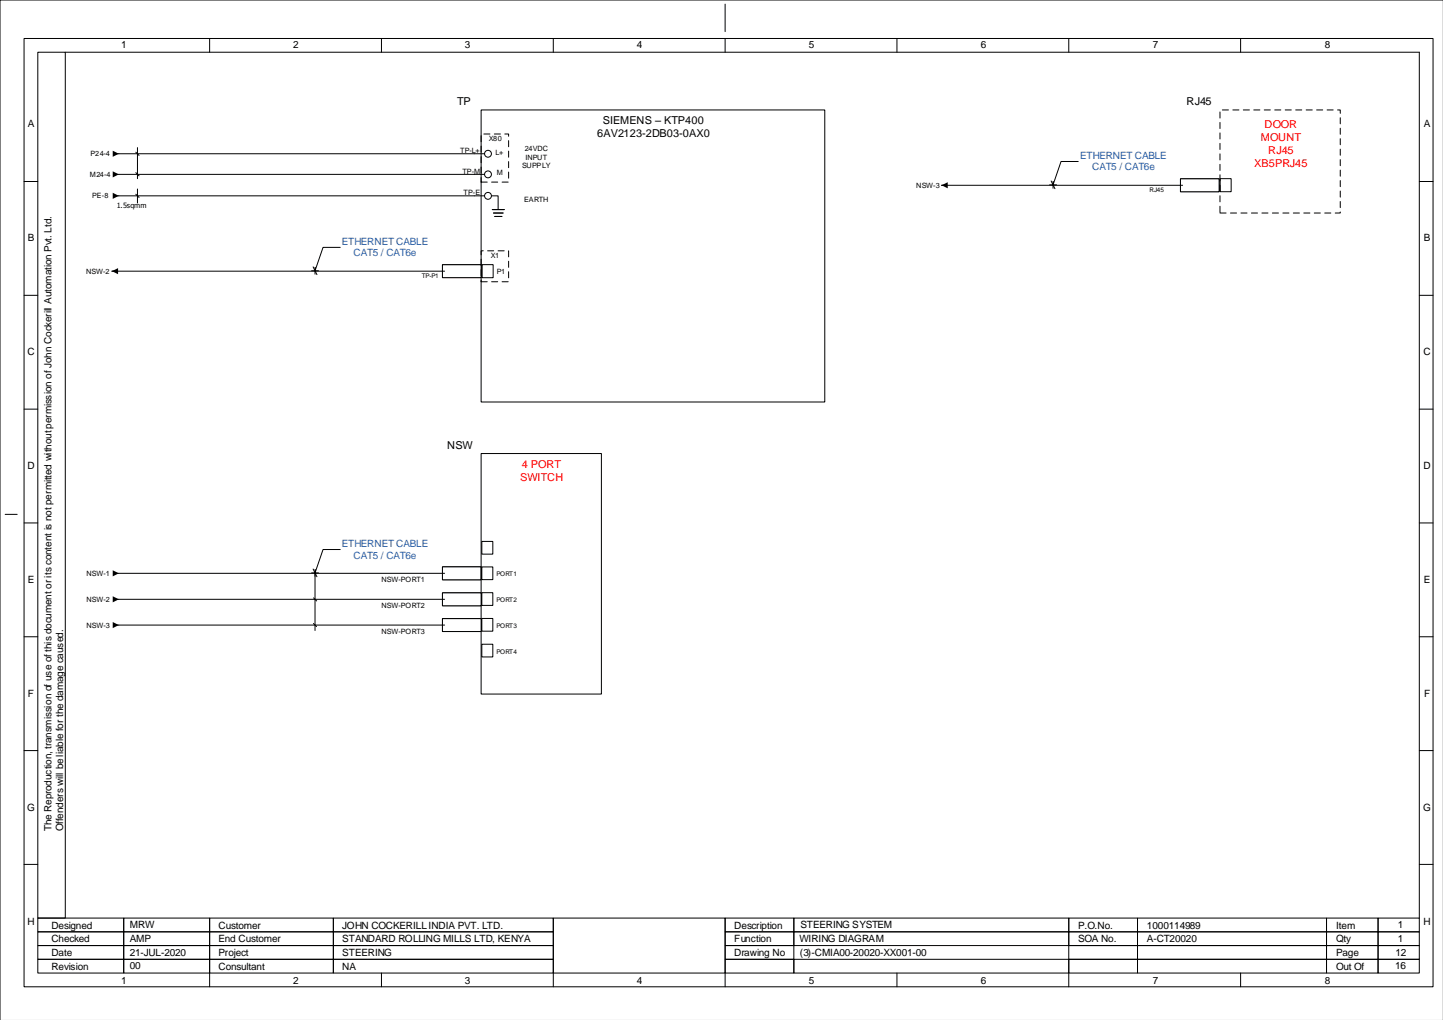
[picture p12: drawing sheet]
<svg xmlns="http://www.w3.org/2000/svg" width="420mm" height="297mm" viewBox="0 0 420 297" stroke-linecap="round" stroke-linejoin="round" font-family="sans-serif">
<g fill="none" stroke="#000" stroke-width=".29">
<path d="M419.9 0h-419.9v296.9M7 11.2h410v276h-410zM11 15.2h8v252h-8zM19 15.2h394v252M61 11.2v4M111 11.2v4M161 11.2v4M211 1.2v8M211 11.2v4M261 11.2v4M311 11.2v4M361 11.2v4"/>
<path d="M140 32h100v85h-100zM7 52.8h4M138 57h6.9v4M138 44.7h4M138 50.8h4M413 52.8h4M143.2 61h3.5M143.6 62h2.8M144 63h2M7 86h4M413 86h4M7 119.1h4"/>
<path d="M413 119.1h4M1.5 149.7h3.5M7 152.2h4M413 152.2h4M7 185.3h4M413 185.3h4M7 218.5h4M413 218.5h4M7 251.6h4M413 251.6h4M11 279.2h25v4h-25zM11 275.2h25v4h-25z"/>
<path d="M11 271.2h25v4h-25zM11 267.2h25v4h-25zM36 279.2h25v4h-25zM36 275.2h25v4h-25zM36 271.2h25v4h-25zM36 267.2h25v4h-25zM61 279.2h36v4h-36zM61 275.2h36v4h-36zM61 271.2h36v4h-36zM61 267.2h36v4h-36zM97 279.2h64v4h-64zM97 275.2h64v4h-64z"/>
<path d="M97 271.2h64v4h-64zM97 267.2h64v4h-64zM161 267.2h50v16h-50zM211 279.2h20v4h-20zM211 275.2h20v4h-20zM211 271.2h20v4h-20zM211 267.2h20v4h-20zM231 279.2h80v4h-80zM231 271.2h80v4h-80zM231 267.2h80v4h-80zM311 279.2h20v4h-20zM311 275.2h20v4h-20z"/>
<path d="M311 271.2h20v4h-20zM311 267.2h20v4h-20zM331 279.2h55v4h-55zM331 275.2h55v4h-55zM331 271.2h55v4h-55zM331 267.2h55v4h-55zM386 279.2h15v4h-15zM386 275.2h15v4h-15zM386 271.2h15v4h-15zM386 267.2h15v4h-15zM401 279.2h12v4h-12zM401 275.2h12v4h-12z"/>
<path d="M401 271.2h12v4h-12zM401 267.2h12v4h-12zM61 283.2v4M111 283.2v4M161 283.2v4M211 283.2v4M261 283.2v4M311 283.2v4M361 283.2v4"/>
</g>
<circle cx="142" cy="44.8" r="1" fill="#fff"/>
<circle cx="142" cy="44.8" r="1" fill="none" stroke="#000" stroke-width=".29"/>
<circle cx="142" cy="50.7" r="1" fill="#fff"/>
<circle cx="142" cy="50.7" r="1" fill="none" stroke="#000" stroke-width=".29"/>
<circle cx="142" cy="57" r="1" fill="#fff"/>
<g fill="none" stroke="#000" stroke-width=".29">
<path d="M33.6 57h104.4M33.6 44.7h104.4M33.6 50.8h104.4M140.3 77h3.2v3.8h-3.2z"/>
<circle cx="142" cy="57" r="1"/>
</g>
<path d="M32.8 43.9l1.8 .8-1.8 .9zM32.8 49.9l1.8 .9-1.8 .8zM32.8 56.1l1.8 .9-1.8 .9z" fill="#000"/>
<path d="M128.7 77.1h11.3v3.7h-11.3z" fill-rule="evenodd" fill="#fff"/>
<path d="M128.7 77.1h11.3v3.7h-11.3z" fill="none" stroke="#000" stroke-width=".29"/>
<path d="M128.7 77.1h11.3v3.7h-11.3z" fill-rule="evenodd" fill="#fff"/>
<path d="M32.6 78.9h96.8M128.7 77.1h11.3v3.7h-11.3z" fill="none" stroke="#000" stroke-width=".29"/>
<path d="M90.7 78.8h2zM91.7 77.8v2z" fill-rule="evenodd" fill="#fff"/>
<path d="M90.7 78.8h2zM91.1 77.7l1.1 2.2M91.7 77.8v2zM99 72h-5l-2.3 6.8" fill="none" stroke="#000" stroke-width=".29"/>
<path d="M99.4 68.6h25.2v6.8h-25.2z" fill-rule="evenodd" fill="#fff"/>
<path d="M39.5 44.3l1 .9M39.5 50.2l1 1M39.5 56.5l1 1M40 43v9M40 55v4.1M32.6 78.9h1" fill="none" stroke="#000" stroke-width=".29"/>
<path d="M32.6 78.9l1.8-.9v1.8z" fill="#000"/>
<path d="M128.7 165h11.3v3.7h-11.3z" fill-rule="evenodd" fill="#fff"/>
<path d="M128.7 165h11.3v3.7h-11.3z" fill="none" stroke="#000" stroke-width=".29"/>
<path d="M128.7 165h11.3v3.7h-11.3z" fill-rule="evenodd" fill="#fff"/>
<path d="M34.6 166.9h94.8M128.7 165h11.3v3.7h-11.3z" fill="none" stroke="#000" stroke-width=".29"/>
<path d="M90.7 166.7h2zM91.7 165.7v2z" fill-rule="evenodd" fill="#fff"/>
<path d="M99 159.9h-5l-2.3 6.8M90.7 166.7h2zM91.1 165.6l1.1 2.3M91.7 165.7v2z" fill="none" stroke="#000" stroke-width=".29"/>
<path d="M99.4 156.5h25.2v6.8h-25.2z" fill-rule="evenodd" fill="#fff"/>
<path d="M140 132h35v70h-35zM140.2 157.6h3.2v3.7h-3.2zM33.6 166.9h1M140.2 165h3.2v3.7h-3.2zM140.2 172.5h3.2v3.7h-3.2zM140.2 180h3.2v3.7h-3.2zM140.2 187.5h3.2v3.7h-3.2z" fill="none" stroke="#000" stroke-width=".29"/>
<path d="M32.8 166l1.8 .9-1.8 .8z" fill="#000"/>
<path d="M128.7 172.6h11.3v3.7h-11.3z" fill-rule="evenodd" fill="#fff"/>
<path d="M128.7 172.6h11.3v3.7h-11.3z" fill="none" stroke="#000" stroke-width=".29"/>
<path d="M128.7 172.6h11.3v3.7h-11.3z" fill-rule="evenodd" fill="#fff"/>
<path d="M33.6 174.4h95.8M128.7 172.6h11.3v3.7h-11.3z" fill="none" stroke="#000" stroke-width=".29"/>
<path d="M32.8 173.5l1.8 .9-1.8 .9z" fill="#000"/>
<path d="M128.7 180.1h11.3v3.7h-11.3z" fill-rule="evenodd" fill="#fff"/>
<path d="M128.7 180.1h11.3v3.7h-11.3z" fill="none" stroke="#000" stroke-width=".29"/>
<path d="M128.7 180.1h11.3v3.7h-11.3z" fill-rule="evenodd" fill="#fff"/>
<path d="M355 52h3.2v3.8h-3.2zM91.2 174l1 .9M91.7 166.7v16.8M33.6 181.9h95.8M91.2 181.5l.9 .9M128.7 180.1h11.3v3.7h-11.3z" fill="none" stroke="#000" stroke-width=".29"/>
<path d="M32.8 181l1.8 .9-1.8 .9z" fill="#000"/>
<path d="M355 32h35v30h-35z" fill="none" stroke="#000" stroke-width=".29" stroke-dasharray="1.8 1.3"/>
<path d="M343.5 52h11.2v3.8h-11.2z" fill-rule="evenodd" fill="#fff"/>
<path d="M343.5 52h11.2v3.8h-11.2z" fill="none" stroke="#000" stroke-width=".29"/>
<path d="M343.5 52h11.2v3.8h-11.2z" fill-rule="evenodd" fill="#fff"/>
<path d="M274 53.9h70.1M343.5 52h11.2v3.8h-11.2z" fill="none" stroke="#000" stroke-width=".29"/>
<path d="M305.4 53.8h2zM306.4 52.8v2z" fill-rule="evenodd" fill="#fff"/>
<path d="M305.4 53.8h2zM305.9 52.7l1.1 2.2M306.4 52.8v2zM313.7 47h-4.9l-2.4 6.8" fill="none" stroke="#000" stroke-width=".29"/>
<path d="M314.1 43.6h25.3v6.8h-25.3z" fill-rule="evenodd" fill="#fff"/>
<path d="M274 53.9h1" fill="none" stroke="#000" stroke-width=".29"/>
<path d="M274 53.9l1.8-.9v1.8z" fill="#000"/>
<path d="M140 39h8v14h-8zM140 73h8v9h-8z" fill="none" stroke="#000" stroke-width=".29" stroke-dasharray="1.8 1.3"/>
<g font-size="3.2">
<text x="133.1" y="30.5">TP</text>
<text x="345.3" y="30.5">RJ45</text>
<text x="173.8" y="39.9">6AV2123-2DB03-0AX0</text>
<text x="175.5" y="36.1">SIEMENS – KTP400</text>
<text x="130.1" y="130.6">NSW</text>
</g>
<g font-size="3.2" fill="#f00">
<text x="366.9" y="41.1">MOUNT</text>
<text x="368" y="37.3">DOOR</text>
<text x="369" y="44.9">RJ45</text>
<text x="365" y="48.7">XB5PRJ45</text>
<text x="151.9" y="136.2">4 PORT</text>
<text x="151.3" y="140">SWITCH</text>
</g>
<g font-size="2.9">
<text x="35.2" y="14.1">1</text>
<text x="85.3" y="14.1">2</text>
<text x="135.3" y="14.1">3</text>
<text x="185.3" y="14.1">4</text>
<text x="235.4" y="14.1">5</text>
<text x="285.4" y="14.1">6</text>
<text x="335.4" y="14.1">7</text>
<text x="385.5" y="14.1">8</text>
<text x="8.1" y="37">A</text>
<text x="414.3" y="37">A</text>
<text x="8.1" y="70.2">B</text>
<text x="414.3" y="70.2">B</text>
<text x="8" y="103.3">C</text>
<text x="414.2" y="103.3">C</text>
<text x="8" y="136.5">D</text>
<text x="414.2" y="136.5">D</text>
<text x="8.1" y="169.6">E</text>
<text x="414.3" y="169.6">E</text>
<text x="8.1" y="202.8">F</text>
<text x="414.4" y="202.8">F</text>
<text x="7.9" y="235.9">G</text>
<text x="414.2" y="235.9">G</text>
<text x="15" y="241.9" transform="rotate(-90 15 241.9)">The Reproduction, transmission of use of this document or its content is not permitted without permission of John Cockerill Automation Pvt. Ltd.</text>
<text x="18.4" y="241.9" transform="rotate(-90 18.4 241.9)">Offenders will be liable for the damage caused.</text>
<text x="8" y="269.1">H</text>
<text x="414.2" y="269.1">H</text>
<text x="15" y="274.3">Checked</text>
<text x="15" y="270.3">Designed</text>
<text x="37.8" y="270.1">MRW</text>
<text x="37.8" y="274.2">AMP</text>
<text x="63.6" y="274.3">End Customer</text>
<text x="63.6" y="270.3">Customer</text>
<text x="99.6" y="274.3">STANDARD ROLLING MILLS LTD, KENYA</text>
<text x="99.6" y="270.3">JOHN COCKERILL INDIA PVT. LTD.</text>
<text x="213.7" y="274.3">Function</text>
<text x="213.7" y="270.3">Description</text>
<text x="232.6" y="274.2">WIRING DIAGRAM</text>
<text x="232.9" y="270.1">STEERING SYSTEM</text>
<text x="313.7" y="274.3">SOA No.</text>
<text x="313.7" y="270.3">P.O.No.</text>
<text x="333.8" y="274.3">A-CT20020</text>
<text x="333.8" y="270.3">1000114989</text>
<text x="388.8" y="274.3">Qty</text>
<text x="388.8" y="270.3">Item</text>
<text x="406.7" y="274.2">1</text>
<text x="406.7" y="270.1">1</text>
<text x="15" y="278.3">Date</text>
<text x="37.8" y="278.2">21-JUL-2020</text>
<text x="63.6" y="278.3">Project</text>
<text x="99.6" y="278.3">STEERING</text>
<text x="213.7" y="278.3">Drawing No</text>
<text x="232.7" y="278.2">(3)-CMIA00-20020-XX001-00</text>
<text x="388.8" y="278.3">Page</text>
<text x="406.1" y="278.2">12</text>
<text x="15" y="282.3">Revision</text>
<text x="35.2" y="286.3">1</text>
<text x="37.8" y="282.2">00</text>
<text x="63.6" y="282.3">Consultant</text>
<text x="85.3" y="286.3">2</text>
<text x="99.6" y="282.3">NA</text>
<text x="135.3" y="286.3">3</text>
<text x="185.3" y="286.3">4</text>
<text x="235.4" y="286.3">5</text>
<text x="285.4" y="286.3">6</text>
<text x="335.4" y="286.3">7</text>
<text x="385.5" y="286.3">8</text>
<text x="388.8" y="282.3">Out Of</text>
<text x="405.9" y="282.2">16</text>
</g>
<g font-size="2.9" fill="#285ea6">
<text x="314.3" y="46.2">ETHERNET CABLE</text>
<text x="317.8" y="49.6">CAT5 / CAT6e</text>
<text x="99.5" y="71.2">ETHERNET CABLE</text>
<text x="102.9" y="74.6">CAT5 / CAT6e</text>
<text x="99.5" y="159.2">ETHERNET CABLE</text>
<text x="102.9" y="162.6">CAT5 / CAT6e</text>
</g>
<g font-size="2.1">
<text x="142.2" y="41.2">X80</text>
<text x="26.4" y="45.4">P24-4</text>
<text x="133.9" y="44.5">TP-L+</text>
<text x="144.2" y="45">L+</text>
<text x="152.7" y="43.9">24VDC</text>
<text x="152.9" y="46.4">INPUT</text>
<text x="26.2" y="51.4">M24-4</text>
<text x="134.6" y="50.6">TP-M</text>
<text x="144.5" y="51.1">M</text>
<text x="151.9" y="49">SUPPLY</text>
<text x="26.8" y="57.7">PE-8</text>
<text x="134.9" y="56.8">TP-E</text>
<text x="152.5" y="58.7">EARTH</text>
<text x="266.6" y="54.6">NSW-3</text>
<text x="34" y="60.6">1.5sqmm</text>
<text x="142.8" y="75.2">X1</text>
<text x="25.1" y="79.6">NSW-2</text>
<text x="144.6" y="79.6">P1</text>
<text x="25.2" y="167.6">NSW-1</text>
<text x="111" y="169.3">NSW-PORT1</text>
<text x="25.2" y="175.2">NSW-2</text>
<text x="111" y="176.9">NSW-PORT2</text>
<text x="25.2" y="182.7">NSW-3</text>
<text x="111" y="184.4">NSW-PORT3</text>
</g>
<g font-size="1.9">
<text x="334.5" y="56">RJ45</text>
<text x="122.7" y="81">TP-P1</text>
<text x="144.4" y="167.7">PORT1</text>
<text x="144.4" y="175.2">PORT2</text>
<text x="144.4" y="182.7">PORT3</text>
<text x="144.4" y="190.2">PORT4</text>
</g>
</svg>
